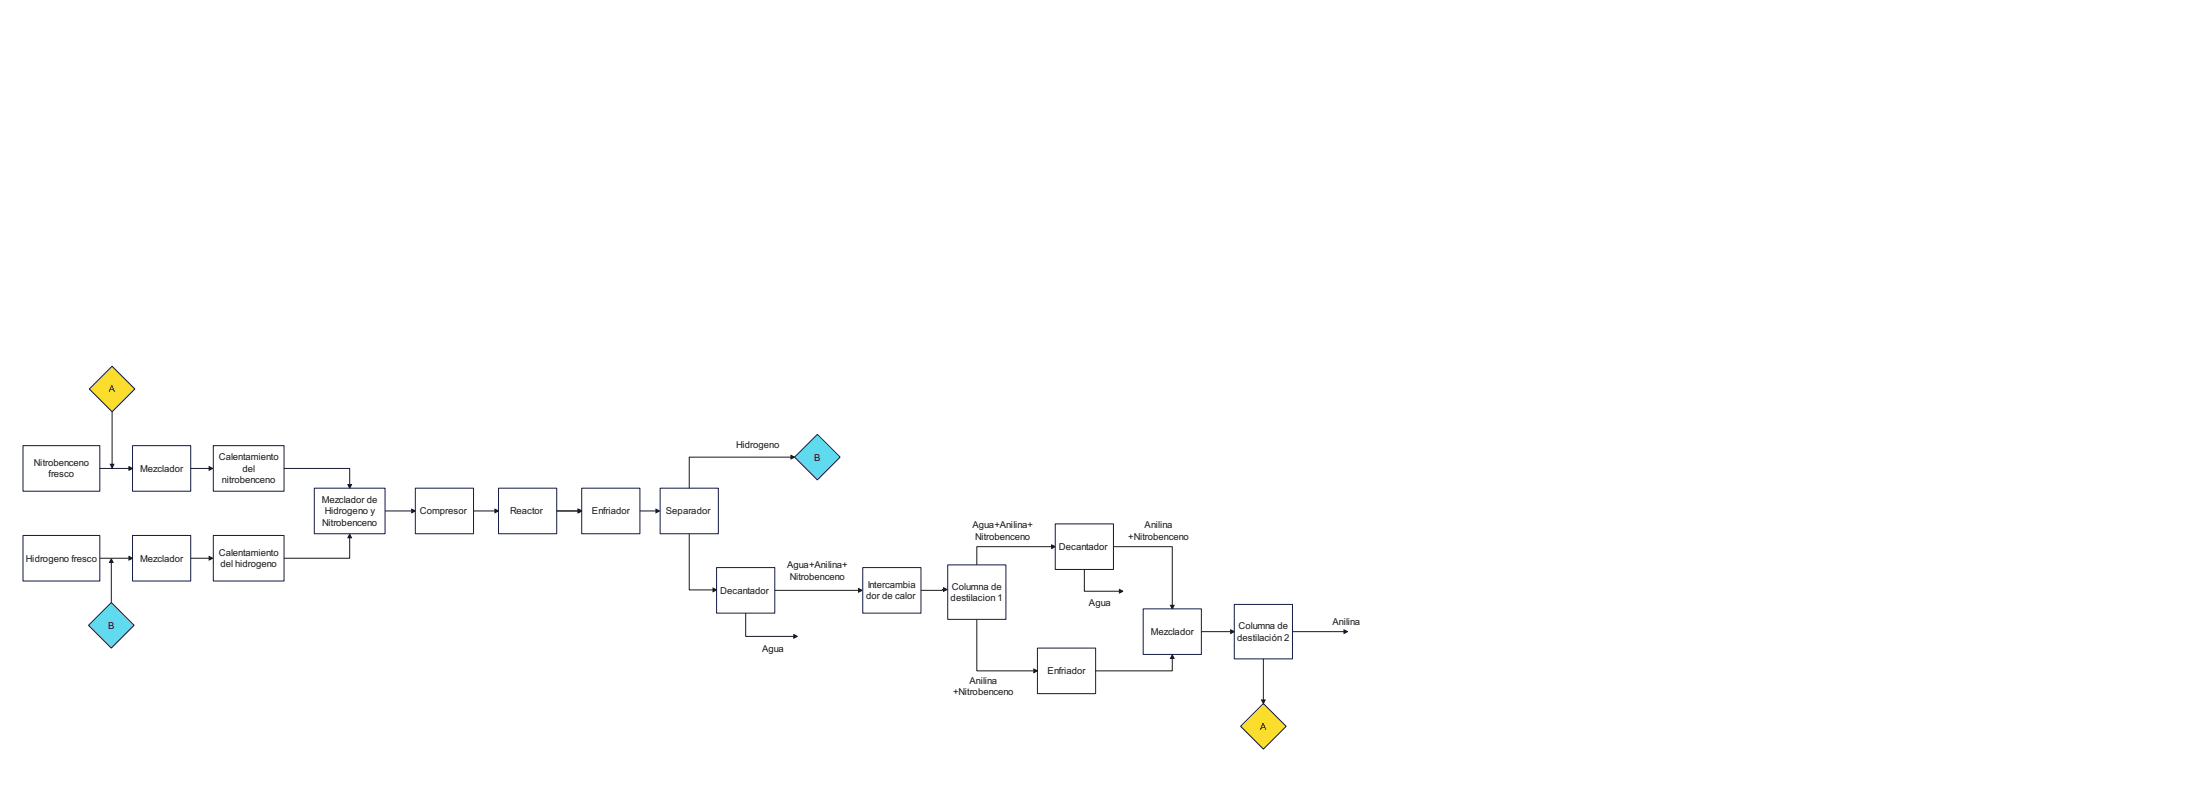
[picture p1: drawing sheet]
<svg xmlns="http://www.w3.org/2000/svg" width="980mm" height="357mm" viewBox="0 0 980 357" stroke-linecap="round" stroke-linejoin="round" font-family="sans-serif">
<path d="M10.2 198.4h34.2v20.3h-34.2z" fill="none" stroke="#101843" stroke-width=".45"/>
<path d="M10.2 238.4h34.2v20.3h-34.2z" fill="#fff"/>
<path d="M10.2 238.4h34.2v20.3h-34.2z" fill="none" stroke="#101843" stroke-width=".45"/>
<path d="M95 198.4h31.5v20.3h-31.5z" fill="#fff"/>
<path d="M95 198.4h31.5v20.3h-31.5z" fill="none" stroke="#101843" stroke-width=".45"/>
<path d="M140 217.4h31.5v20.3h-31.5z" fill="#fff"/>
<path d="M140 217.4h31.5v20.3h-31.5z" fill="none" stroke="#101843" stroke-width=".45"/>
<path d="M95 238.4h31.5v20.3h-31.5z" fill="#fff"/>
<path d="M95 238.4h31.5v20.3h-31.5z" fill="none" stroke="#101843" stroke-width=".45"/>
<path d="M184.9 217.4h26v20.3h-26z" fill="#fff"/>
<path d="M184.9 217.4h26v20.3h-26z" fill="none" stroke="#101843" stroke-width=".45"/>
<path d="M222 217.4h25.9v20.3h-25.9z" fill="#fff"/>
<path d="M222 217.4h25.9v20.3h-25.9z" fill="none" stroke="#101843" stroke-width=".45"/>
<path d="M247.9 227.5h9.6" fill="none" stroke="#191919" stroke-width=".45"/>
<path d="M257.5 226.7l1.5 .8-1.5 .8z" fill="#191919"/>
<path d="M257.5 226.7l1.5 .8-1.5 .8z" fill="none" stroke="#191919" stroke-width=".45"/>
<path d="M259 217.4h26v20.3h-26z" fill="#fff"/>
<path d="M259 217.4h26v20.3h-26z" fill="none" stroke="#101843" stroke-width=".45"/>
<path d="M294 217.4h25.9v20.3h-25.9z" fill="#fff"/>
<path d="M294 217.4h25.9v20.3h-25.9z" fill="none" stroke="#101843" stroke-width=".45"/>
<path d="M319.1 252.7h25.9v20.3h-25.9z" fill="#fff"/>
<path d="M319.1 252.7h25.9v20.3h-25.9z" fill="none" stroke="#101843" stroke-width=".45"/>
<path d="M247.9 227.5h9.6" fill="none" stroke="#191919" stroke-width=".45"/>
<path d="M257.5 226.7l1.5 .8-1.5 .8z" fill="#191919"/>
<path d="M257.5 226.7l1.5 .8-1.5 .8zM306.9 237.7v25h10.6" fill="none" stroke="#191919" stroke-width=".45"/>
<path d="M317.5 261.9l1.6 .8-1.6 .8z" fill="#191919"/>
<path d="M352.2 203.6h-45.3v13.8M317.5 261.9l1.6 .8-1.6 .8z" fill="none" stroke="#191919" stroke-width=".45"/>
<path d="M352.2 202.8l1.6 .8-1.6 .7z" fill="#191919"/>
<path d="M352.2 202.8l1.6 .8-1.6 .7z" fill="none" stroke="#191919" stroke-width=".45"/>
<path d="M422 251.5h25.9v24.3h-25.9z" fill="#fff"/>
<path d="M422 251.5h25.9v24.3h-25.9z" fill="none" stroke="#101843" stroke-width=".45"/>
<path d="M549.6 269.1h25.9v24.3h-25.9z" fill="#fff"/>
<path d="M549.6 269.1h25.9v24.3h-25.9z" fill="none" stroke="#101843" stroke-width=".45"/>
<path d="M285 227.5h7.1" fill="none" stroke="#191919" stroke-width=".45"/>
<path d="M292.1 226.7l1.6 .8-1.6 .8z" fill="#191919"/>
<path d="M292.1 226.7l1.6 .8-1.6 .8z" fill="none" stroke="#191919" stroke-width=".45"/>
<path d="M552.4 323.4l10.2-10.1 10.1 10.1-10.1 10.2z" fill="#fbdd2d"/>
<path d="M552.4 323.4l10.2-10.1 10.1 10.1-10.1 10.2z" fill="none" stroke="#101843" stroke-width=".45"/>
<path d="M384.2 252.7h25.9v20.3h-25.9z" fill="#fff"/>
<path d="M384.2 252.7h25.9v20.3h-25.9z" fill="none" stroke="#101843" stroke-width=".45"/>
<path d="M345 262.9h37.3" fill="none" stroke="#191919" stroke-width=".45"/>
<path d="M382.3 262.1l1.6 .8-1.6 .8z" fill="#191919"/>
<path d="M382.3 262.1l1.6 .8-1.6 .8zM420.2 262.5h-.6v.4h-9.5" fill="none" stroke="#191919" stroke-width=".45"/>
<path d="M420.2 261.7l1.6 .8-1.6 .8z" fill="#191919"/>
<path d="M420.2 261.7l1.6 .8-1.6 .8z" fill="none" stroke="#191919" stroke-width=".45"/>
<path d="M49.9 163.1l10.2 10.1-10.2 10.2-10.1-10.2z" fill="#fbdd2d"/>
<path d="M49.9 163.1l10.2 10.1-10.2 10.2-10.1-10.2z" fill="none" stroke="#101843" stroke-width=".45"/>
<path d="M59 198.4h25.9v20.3h-25.9z" fill="#fff"/>
<path d="M59 198.4h25.9v20.3h-25.9z" fill="none" stroke="#101843" stroke-width=".45"/>
<path d="M44.4 208.6h13" fill="none" stroke="#191919" stroke-width=".45"/>
<path d="M57.4 207.8l1.6 .8-1.6 .8z" fill="#191919"/>
<path d="M57.4 207.8l1.6 .8-1.6 .8zM84.9 208.6h8.2" fill="none" stroke="#191919" stroke-width=".45"/>
<path d="M93.1 207.8l1.6 .8-1.6 .8z" fill="#191919"/>
<path d="M93.1 207.8l1.6 .8-1.6 .8zM210.9 227.5h9.5" fill="none" stroke="#191919" stroke-width=".45"/>
<path d="M220.4 226.7l1.6 .8-1.6 .8z" fill="#191919"/>
<path d="M49.9 183.4v23.3M220.4 226.7l1.6 .8-1.6 .8z" fill="none" stroke="#191919" stroke-width=".45"/>
<path d="M49.1 206.7h1.6l-.8 1.6z" fill="#191919"/>
<path d="M49.1 206.7h1.6l-.8 1.6z" fill="none" stroke="#191919" stroke-width=".45"/>
<path d="M39.4 278.4l10.2-10.1 10.1 10.1-10.1 10.2z" fill="#5fdaef"/>
<path d="M39.4 278.4l10.2-10.1 10.1 10.1-10.1 10.2z" fill="none" stroke="#101843" stroke-width=".45"/>
<path d="M49.6 250.4v17.9" fill="none" stroke="#191919" stroke-width=".45"/>
<path d="M49.6 248.8l.8 1.6h-1.6z" fill="#191919"/>
<path d="M49.6 248.8l.8 1.6h-1.6z" fill="none" stroke="#191919" stroke-width=".45"/>
<path d="M59 238.4h25.9v20.3h-25.9z" fill="#fff"/>
<path d="M59 238.4h25.9v20.3h-25.9z" fill="none" stroke="#101843" stroke-width=".45"/>
<path d="M44.4 248.6h13" fill="none" stroke="#191919" stroke-width=".45"/>
<path d="M57.4 247.8l1.6 .8-1.6 .8z" fill="#191919"/>
<path d="M57.4 247.8l1.6 .8-1.6 .8zM84.9 248.6h8.2" fill="none" stroke="#191919" stroke-width=".45"/>
<path d="M93.1 247.8l1.6 .8-1.6 .8z" fill="#191919"/>
<path d="M171.5 227.5h11.9M93.1 247.8l1.6 .8-1.6 .8z" fill="none" stroke="#191919" stroke-width=".45"/>
<path d="M183.4 226.7l1.5 .8-1.5 .8z" fill="#191919"/>
<path d="M126.5 208.6h29.2v7.2M183.4 226.7l1.5 .8-1.5 .8z" fill="none" stroke="#191919" stroke-width=".45"/>
<path d="M154.9 215.8h1.6l-.8 1.6z" fill="#191919"/>
<path d="M154.9 215.8h1.6l-.8 1.6zM155.7 239.4v9.2h-29.2" fill="none" stroke="#191919" stroke-width=".45"/>
<path d="M155.7 237.9l.8 1.5h-1.6z" fill="#191919"/>
<path d="M155.7 237.9l.8 1.5h-1.6z" fill="none" stroke="#191919" stroke-width=".45"/>
<path d="M353.8 203.6l10.2-10.2 10.1 10.2-10.1 10.1z" fill="#5fdaef"/>
<path d="M353.8 203.6l10.2-10.2 10.1 10.2-10.1 10.1z" fill="none" stroke="#101843" stroke-width=".45"/>
<path d="M332.1 273v10.4h21.4" fill="none" stroke="#191919" stroke-width=".45"/>
<path d="M353.5 282.6l1.6 .8-1.6 .8z" fill="#191919"/>
<path d="M468.3 243.4h-33.3v8.1M353.5 282.6l1.6 .8-1.6 .8z" fill="none" stroke="#191919" stroke-width=".45"/>
<path d="M468.3 242.6l1.6 .8-1.6 .8z" fill="#191919"/>
<path d="M468.3 242.6l1.6 .8-1.6 .8z" fill="none" stroke="#191919" stroke-width=".45"/>
<path d="M469.9 233.3h25.9v20.3h-25.9z" fill="#fff"/>
<path d="M469.9 233.3h25.9v20.3h-25.9z" fill="none" stroke="#101843" stroke-width=".45"/>
<path d="M482.9 253.7v9.6h15.6" fill="none" stroke="#191919" stroke-width=".45"/>
<path d="M498.5 262.5l1.6 .8-1.6 .8z" fill="#191919"/>
<path d="M498.5 262.5l1.6 .8-1.6 .8z" fill="none" stroke="#191919" stroke-width=".45"/>
<path d="M462 288.6h25.9v20.3h-25.9z" fill="#fff"/>
<path d="M462 288.6h25.9v20.3h-25.9z" fill="none" stroke="#101843" stroke-width=".45"/>
<path d="M509.1 271.1h25.9v20.3h-25.9z" fill="#fff"/>
<path d="M509.1 271.1h25.9v20.3h-25.9z" fill="none" stroke="#101843" stroke-width=".45"/>
<path d="M495.8 243.4h26.2v26.1" fill="none" stroke="#191919" stroke-width=".45"/>
<path d="M521.2 269.5h1.6l-.8 1.6z" fill="#191919"/>
<path d="M521.2 269.5h1.6l-.8 1.6zM522 293.2v5.5h-34.1" fill="none" stroke="#191919" stroke-width=".45"/>
<path d="M522 291.6l.8 1.6h-1.6z" fill="#191919"/>
<path d="M435 276v22.7h25.4M522 291.6l.8 1.6h-1.6z" fill="none" stroke="#191919" stroke-width=".45"/>
<path d="M460.4 297.9l1.6 .8-1.6 .8z" fill="#191919"/>
<path d="M460.4 297.9l1.6 .8-1.6 .8zM535 281.3h13" fill="none" stroke="#191919" stroke-width=".45"/>
<path d="M548 280.5l1.6 .8-1.6 .7z" fill="#191919"/>
<path d="M548 280.5l1.6 .8-1.6 .7zM575.7 281.3h22.8" fill="none" stroke="#191919" stroke-width=".45"/>
<path d="M598.5 280.5l1.6 .8-1.6 .7z" fill="#191919"/>
<path d="M562.6 293.4v18.3M598.5 280.5l1.6 .8-1.6 .7z" fill="none" stroke="#191919" stroke-width=".45"/>
<path d="M561.8 311.7h1.6l-.8 1.6z" fill="#191919"/>
<path d="M561.8 311.7h1.6l-.8 1.6z" fill="none" stroke="#191919" stroke-width=".45"/>
<g font-size="4.2" fill="#191919">
<text x="48.5" y="174.7">A</text>
<text x="327.7" y="199.5">Hidrogeno</text>
<text x="15" y="207.6">Nitrobenceno</text>
<text x="97.4" y="205">Calentamiento</text>
<text x="362.5" y="205.1">B</text>
<text x="21.7" y="212.6">fresco</text>
<text x="62.4" y="210.1">Mezclador</text>
<text x="98.8" y="215.1">nitrobenceno</text>
<text x="108" y="210">del</text>
<text x="143.3" y="224">Mezclador de</text>
<text x="144.6" y="229">Hidrogeno y</text>
<text x="186.9" y="229">Compresor</text>
<text x="227.1" y="229">Reactor</text>
<text x="263.5" y="229">Enfriador</text>
<text x="296.5" y="229">Separador</text>
<text x="143.4" y="234">Nitrobenceno</text>
<text x="433" y="235.2">Agua+Anilina+</text>
<text x="509.7" y="235.2">Anilina</text>
<text x="434.2" y="240.2">Nitrobenceno</text>
<text x="471.5" y="244.9">Decantador</text>
<text x="502.4" y="240.2">+Nitrobenceno</text>
<text x="11.5" y="250.1">Hidrogeno fresco</text>
<text x="62.4" y="250.1">Mezclador</text>
<text x="97.4" y="247.5">Calentamiento</text>
<text x="98.2" y="252.5">del hidrogeno</text>
<text x="350.5" y="253.1">Agua+Anilina+</text>
<text x="351.7" y="258.1">Nitrobenceno</text>
<text x="386.4" y="261.8">Intercambia</text>
<text x="423.9" y="262.6">Columna de</text>
<text x="320.7" y="264.4">Decantador</text>
<text x="385.6" y="266.8">dor de calor</text>
<text x="423.3" y="267.7">destilacion 1</text>
<text x="484.8" y="269.8">Agua</text>
<text x="48.1" y="279.9">B</text>
<text x="551.5" y="280.2">Columna de</text>
<text x="593.3" y="278.1">Anilina</text>
<text x="512.5" y="282.7">Mezclador</text>
<text x="550.9" y="285.3">destilación 2</text>
<text x="339.3" y="290.2">Agua</text>
<text x="431.7" y="304.5">Anilina</text>
<text x="466.5" y="300.2">Enfriador</text>
<text x="424.4" y="309.6">+Nitrobenceno</text>
<text x="561.1" y="324.9">A</text>
</g>
</svg>
